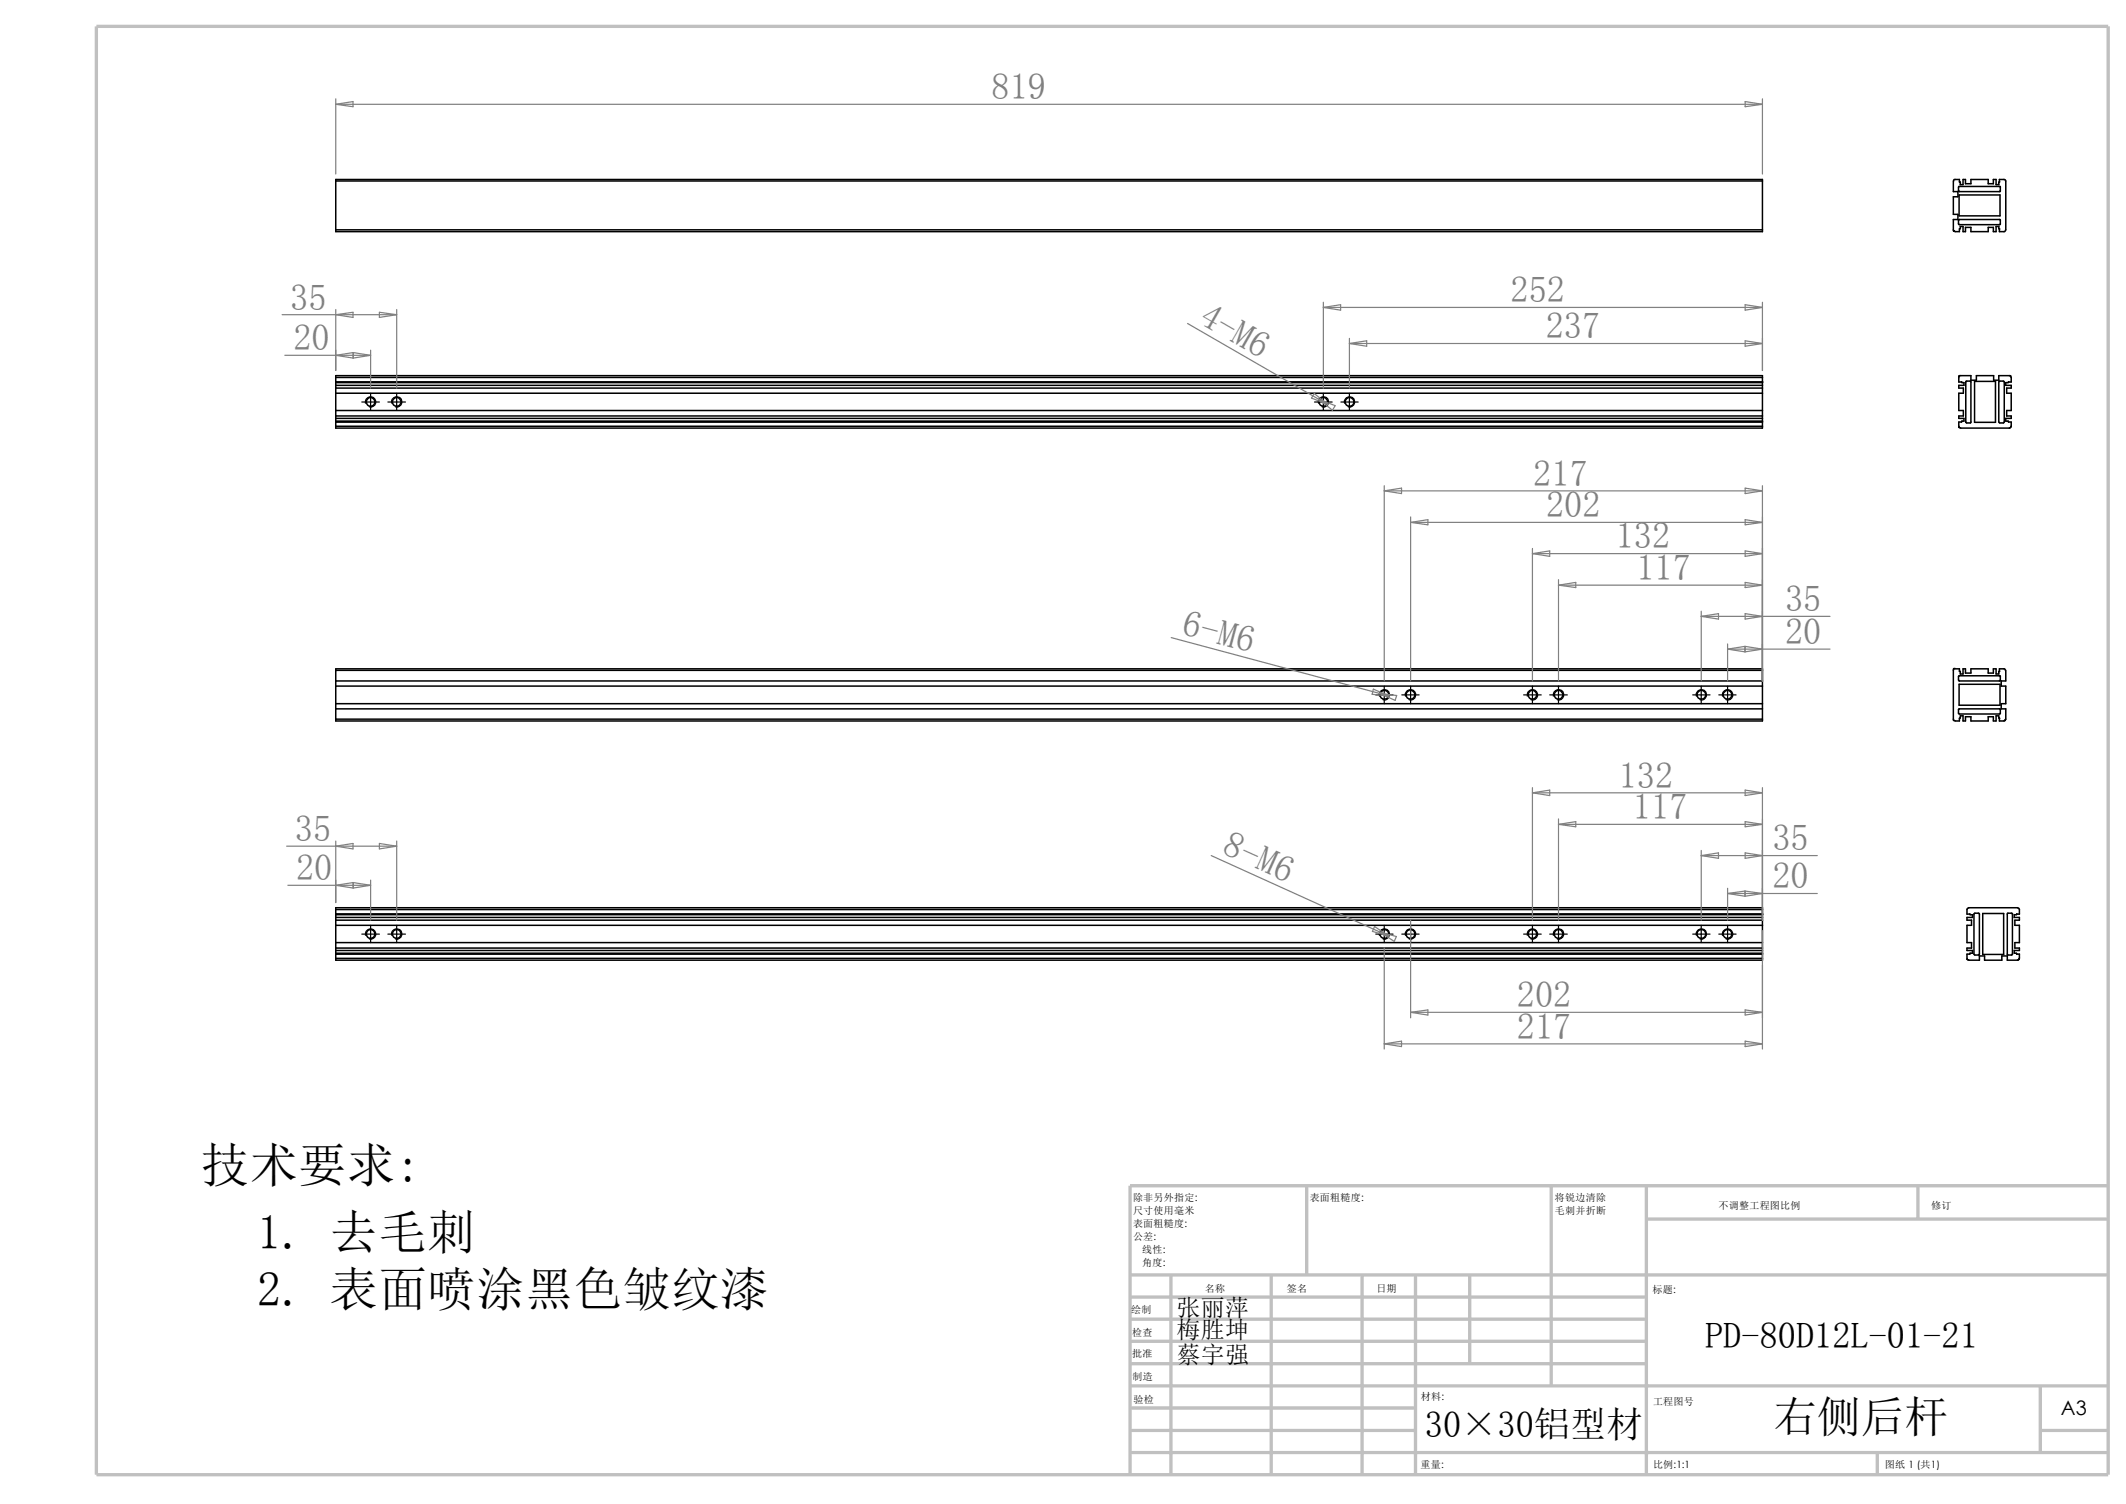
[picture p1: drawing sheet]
<svg xmlns="http://www.w3.org/2000/svg" width="297mm" height="210mm" viewBox="0 0 297 210" stroke-linecap="round" stroke-linejoin="round" font-family="sans-serif">
<g fill="none" stroke="#c0c0c0" stroke-width=".47">
<path d="M13.5 3.7h281v202.2h-281zM157.9 178h136.6M163.6 178v27.9M177.6 178v27.9M182.5 165.6v12.4M190.3 178v27.9M197.7 178v27.9M205.3 178v12.4M216.7 165.6v27.9M230 165.6v40.3M230 170.2h64.5M267.9 165.6v4.6"/>
<path d="M294.5 165.6h-136.6v40.3M157.9 199.7h39.8M157.9 193.5h136.6M157.9 196.6h39.8M157.9 190.4h72.1M157.9 187.3h72.1M157.9 184.2h72.1M157.9 181.1h72.1M285 199.7h9.5M285 193.5v9.3M157.9 202.8h136.6M262.3 202.8v3.1"/>
</g>
<g fill="none" stroke="#000" stroke-width=".21">
<path d="M46.9 25.3v-.2h199.3v.2M46.9 32.1v.2h199.3v-.2M46.9 25.3h199.3M46.9 32.1h199.3M46.9 25.3v6.8M246.2 25.3v6.8M272.9 25.3v1.5h.6v.7h-.6v2.4h.6v.7h-.6v1.6l.2 .1h.6l.2-.7h.3v.7h.4v-.6h.7v.6h2.4v-.6h.8v.6h.3v-.7h.4v.4h.1M272.9 25.3l.1-.2h.7l.2 .7h.3v-.7h.4v.6h.7v-.6h2.4v.6h.8v-.6h.3v.7h.4v-.4h.1M273.6 26h5.8v.7l-5.7 .1-.1-.1zM273.7 30.6h5.7v.7l-5.7 .1-.1-.1v-.6zM273.7 27.2h5.7v2.9h-5.7zM279.3 25.4v-.3h.7l.2 .2v6.8l-.2 .2h-.7v-.3"/>
<path d="M279.3 32h.1M279.3 25.4h.1M46.9 52.7v-.2h199.3v.2M46.9 59.5v.3h199.3v-.3M46.9 53.3v.1M46.9 58.8v.1M46.9 52.7v.6M46.9 53.4v5.4M46.9 58.9v.6M46.9 52.7h199.3M46.9 53.3h199.4M46.9 53.8h199.3"/>
<path d="M46.9 54.2h199.3M46.9 54.9h199.3M46.9 57.3h199.3M46.9 58.4h199.3M46.9 58.1h199.3M46.9 58.9h199.3M46.9 59.5h199.3M46.9 53.4h199.3M46.9 58.8h199.3M246.2 52.7v.7M246.2 58.8v.1M246.2 53.4v5.4"/>
<path d="M246.2 58.9v.6M274 53.3l.1 .1h.3v.4h-.8v.4h.7v.7h-.7v2.4h.7v.8h-.7v.3h.8v.4l-.8 .1v.7l.1 .1 7 .1 .2-.2 .1-.7-.8-.1v-.4h.8v-.3h-.7v-.8h.7v-2.4h-.7v-.7h.7v-.4h-.8v-.4l.8-.1v-.6l-.2-.2h-1.6v.6h-.7v-.6h-2.4v.6h-.8v-.6h-1.6h-.1v.8h.5M274.6 53.3h.7v5.7v.1l-.7-.1zM275.8 53.3h3v5.7h-3zM279.2 53.3l.1-.1h.6l.1 .1v5.6l-.1 .2h-.5l-.2-.2zM46.9 93.6v-.2h199.3v.2M46.9 93.6v6.8M46.9 93.6h199.3M46.9 95.1h199.3M46.9 95.8h199.3M46.9 98.3h199.3M46.9 99h199.3"/>
<path d="M246.2 93.6v6.8M273.1 93.4h.6l.2 .7h.3v-.7h.4v.6h.7v-.6h2.4v.6h.8v-.6h.3v.7h.4v-.3l.1-.1M273.1 93.3l-.2 .1v7.1l.2 .2h.6l.2-.8h.3v.8h.4v-.6h.7v.6h2.4v-.6h.8v.6h.3v-.8h.4v.4h.1M273.6 99.1l.1-.1h5.7v.7h-5.7l-.1-.1zM273.6 94.4h5.8v.6l-5.7 .1-.1-.1zM273.7 95.5h5.7v3h-5.7zM279.3 93.7h.1M280.2 93.6l-.2-.2h-.7v.3M280.2 93.6v1.5h-.6v.7h.6v2.5h-.6v.7h.6v1.4l-.2 .3h-.7v-.4M46.9 100.4v.3h199.3v-.3M46.9 100.4h199.3M279.3 100.3h.1"/>
<path d="M46.9 127v-.3h199.3v.3M46.9 133.8v.3h199.3v-.3M46.9 127.6v.1M46.9 133.1v.1M46.9 127v.6M46.9 127.7v5.4M46.9 133.2v.6M46.9 127h199.3M46.9 127.6h199.4M46.9 128.1h199.3M46.9 128.5h199.3M46.9 129.2h199.3"/>
<path d="M46.9 131.6h199.3M46.9 132.7h199.3M46.9 132.4h199.3M46.9 133.2h199.3M46.9 133.8h199.3M46.9 127.7h199.3M46.9 133.1h199.3M246.2 127v.7M246.2 133.1v.1M246.2 127.7v5.4M246.2 133.2v.6M275.2 127.6v.1h.3v.4h-.7v.4h.6v.7h-.6v2.4h.6v.8h-.6v.3h.7v.4l-.7 .1v.7l.1 .1 1.6 .1v-.6h.7v.6h2.5v-.6h.7v.6h1.5l.2-.2v-.7l-.7-.1v-.4h.7v-.3h-.6v-.8h.6v-2.4h-.6v-.7h.6v-.4h-.7v-.4l.7-.1v-.6l-.1-.2-7-.1-.2 .3v.6h.4"/>
<path d="M275.8 127.6v-.1h.6l.1 .1v5.6l-.1 .1h-.5l-.1-.1zM277 127.6h2.9v5.7h-2.9zM280.5 127.5l.6 .1v5.7h-.1h-.6z"/>
<circle cx="51.8" cy="56.1" r=".6"/>
<circle cx="55.4" cy="56.1" r=".6"/>
<circle cx="184.9" cy="56.1" r=".6"/>
<circle cx="188.5" cy="56.1" r=".61"/>
<circle cx="193.4" cy="97" r=".61"/>
<circle cx="197" cy="97" r=".61"/>
<circle cx="214.1" cy="97" r=".59"/>
<circle cx="217.7" cy="97" r=".6"/>
<circle cx="237.7" cy="97" r=".61"/>
<circle cx="241.3" cy="97" r=".61"/>
<circle cx="51.8" cy="130.4" r=".61"/>
<circle cx="55.4" cy="130.4" r=".61"/>
<circle cx="193.4" cy="130.4" r=".62"/>
<circle cx="197" cy="130.4" r=".62"/>
<circle cx="214.1" cy="130.4" r=".61"/>
<circle cx="217.7" cy="130.4" r=".61"/>
<circle cx="237.7" cy="130.4" r=".62"/>
<circle cx="241.3" cy="130.4" r=".61"/>
</g>
<g fill="none" stroke="#808080" stroke-width=".17">
<path d="M46.9 13.8v10.5M46.9 14.6h199.3M46.9 14.6l2.4-.4v.7zM243.8 14.2l2.4 .4-2.4 .3zM246.2 13.8v10.5M39.4 43.9h16M39.8 49.6h12M46.9 43.2v8.5M46.9 43.9l2.4-.3v.7zM46.9 49.6l2.4-.4v.8zM49.4 49.2l2.4 .4-2.4 .4zM51.8 48.9v5.3"/>
<path d="M53 43.6l2.4 .3-2.4 .4zM55.4 43.2v11M165.9 45.2l18.3 10.6M183.6 54.9l1.9 1.6-2.3-.9zM184.2 55.8l1.3 .7M184.2 55.8l2.3 .8-.4 .7zM184.9 42.2v12M184.9 42.9l2.4-.4v.8zM184.9 42.9h61.3M188.5 48l2.4-.4v.7zM188.5 48h57.7M188.5 47.2v7"/>
<path d="M243.8 42.5l2.4 .4-2.4 .4zM243.8 47.6l2.4 .4-2.4 .3zM246.2 42.2v9.5M193.4 68.5l2.4-.3v.7zM193.4 68.5h52.8M193.4 67.8v27.3M197.1 72.9l2.4-.3v.7zM197.1 72.9h49.1M197.1 72.2v22.9M214.1 77.3l2.4-.4v.8zM214.1 76.6v18.5M214.1 77.3h32.1"/>
<path d="M243.8 68.2l2.4 .3-2.4 .4zM243.8 72.6l2.4 .3-2.4 .4zM243.8 76.9l2.4 .4-2.4 .4zM246.2 67.8v27.3M163.6 89l29.1 7.8M191.9 96.2l2.2 1-2.4-.3zM192.7 96.8l1.4 .4M192.7 96.8l2.4 .3-.2 .7zM217.7 80.9v14.2M217.7 81.7h28.5M217.7 81.7l2.4-.4v.7zM237.7 85.3v9.8"/>
<path d="M237.7 86.1h18M237.7 86.1l2.4-.4v.7zM241.3 90.6l2.5-.3v.7zM241.3 89.9v5.2M241.3 90.6h14.4M243.8 81.3l2.4 .4-2.4 .3zM243.8 85.7l2.4 .4-2.4 .3zM243.8 90.3l2.4 .3-2.4 .4zM40 118.2h15.4M46.9 117.4v8.6M46.9 118.2l2.4-.4v.7zM53 117.8l2.4 .4-2.4 .3z"/>
<path d="M55.4 117.4v11.1M169.2 119.5l23.5 10.6M214.1 110v18.5M214.1 110.7l2.4-.4v.8zM214.1 110.7h32.1M217.7 114.3v14.2M217.7 115.1l2.4-.4v.7zM217.7 115.1h28.5M237.7 118.7v9.8M237.7 119.5l2.4-.4v.7zM237.7 119.5h16.2M243.8 110.3l2.4 .4-2.4 .4z"/>
<path d="M243.8 114.7l2.4 .4-2.4 .3zM243.8 119.1l2.4 .4-2.4 .3zM246.2 110v18.5M40.2 123.6h11.6M46.9 123.6l2.4-.4v.8zM49.4 123.2l2.4 .4-2.4 .4zM51.8 122.9v5.6M192 129.4l2.1 1.3-2.4-.7zM192.7 130.1l1.4 .6M192.7 130.1l2.4 .7-.3 .6zM193.4 132.4v14.1M197.1 128.5v13.6"/>
<path d="M241.3 124v4.5M241.3 124.8l2.5-.4v.7zM241.3 124.8h12.6M243.8 124.4l2.4 .4-2.4 .3zM246.2 129.9v16.6M193.4 145.8l2.4-.4v.7zM193.4 145.8h52.8M197.1 141.4l2.4-.4v.7zM197.1 141.4h49.1M243.8 141l2.4 .4-2.4 .3zM243.8 145.4l2.4 .4-2.4 .3z"/>
</g>
<g fill="none" stroke="#000" stroke-width=".17">
<path d="M50.5 56.1h2.5M51.1 56.3a.73 .73 0 0 1 .6-.9 .73 .73 0 0 1 .8 .7 .73 .73 0 0 1-.9 .7M51.8 54.9v2.4M54.2 56.1h2.4M54.7 56.3a.73 .73 0 0 1 .7-.9 .73 .73 0 0 1 .8 .8 .73 .73 0 0 1-1 .6M55.4 54.9v2.4M183.6 56.1h2.5M184.2 56.3a.73 .73 0 0 1 .6-.9 .73 .73 0 0 1 .8 .8 .73 .73 0 0 1-.9 .6M184.9 54.9v2.4M187.3 56.1h2.4M187.8 56.3a.73 .73 0 0 1 .7-.9 .73 .73 0 0 1 .8 .8 .73 .73 0 0 1-1 .6M188.5 54.9v2.4"/>
<path d="M192.2 97h2.4M192.7 97.2a.73 .73 0 0 1 .6-.9 .73 .73 0 0 1 .8 .8 .73 .73 0 0 1-.9 .6M193.4 95.8v2.5M195.8 97h2.4M196.3 97.2a.73 .73 0 0 1 .7-.9 .73 .73 0 0 1 .8 .8 .73 .73 0 0 1-1 .6M197.1 95.8v2.5M212.9 97h2.4M213.4 97.2a.73 .73 0 0 1 .6-.9 .73 .73 0 0 1 .8 .8 .73 .73 0 0 1-.9 .6M214.1 95.8v2.5M216.5 97h2.4M217 97.2a.74 .74 0 0 1 .6-.9 .74 .74 0 0 1 .8 .7 .74 .74 0 0 1-.8 .7M217.7 95.8v2.5"/>
<path d="M236.5 97h2.4M237 97.2a.73 .73 0 0 1 .6-.9 .73 .73 0 0 1 .8 .8 .73 .73 0 0 1-.9 .6M237.7 95.8v2.5M240.1 97h2.4M240.6 97.2a.73 .73 0 0 1 .7-.9 .73 .73 0 0 1 .8 .8 .73 .73 0 0 1-1 .6M241.3 95.8v2.5M50.5 130.4h2.5M51.1 130.6a.73 .73 0 0 1 .6-.9 .73 .73 0 0 1 .8 .7 .73 .73 0 0 1-.9 .7M51.8 129.2v2.4M54.2 130.4h2.4M54.7 130.6a.73 .73 0 0 1 .7-.9 .73 .73 0 0 1 .8 .8 .73 .73 0 0 1-1 .6M55.4 129.2v2.4"/>
<path d="M192.2 130.4h2.4M192.7 130.6a.73 .73 0 0 1 .6-.9 .73 .73 0 0 1 .8 .8 .73 .73 0 0 1-.9 .6M193.4 129.2v2.4M195.8 130.4h2.4M196.3 130.6a.73 .73 0 0 1 .7-.9 .73 .73 0 0 1 .8 .8 .73 .73 0 0 1-1 .6M197.1 129.2v2.4M212.9 130.4h2.4M213.4 130.6a.73 .73 0 0 1 .6-.9 .73 .73 0 0 1 .8 .8 .73 .73 0 0 1-.9 .6M214.1 129.2v2.4M216.5 130.4h2.4M217 130.6a.74 .74 0 0 1 .6-.9 .74 .74 0 0 1 .8 .7 .74 .74 0 0 1-.8 .7M217.7 129.2v2.4"/>
<path d="M236.5 130.4h2.4M237 130.6a.73 .73 0 0 1 .6-.9 .73 .73 0 0 1 .8 .8 .73 .73 0 0 1-.9 .6M237.7 129.2v2.4M240.1 130.4h2.4M240.6 130.6a.73 .73 0 0 1 .7-.9 .73 .73 0 0 1 .8 .8 .73 .73 0 0 1-1 .6M241.3 129.2v2.4"/>
</g>
<g font-size="6.7">
<text x="28.1" y="165.1">技术要求:</text>
<text x="35.9" y="174.3">1. 去毛刺</text>
<text x="35.9" y="182.4">2. 表面喷涂黑色皱纹漆</text>
</g>
<text font-size="6.1" x="247.8" y="199.9">右侧后杆</text>
<g font-size="5.1" fill="#808080">
<text x="138.5" y="13.8">819</text>
<text x="40.6" y="43.2">35</text>
<text x="167.3" y="45" transform="rotate(30 167.3 45)">4-M6</text>
<text x="211" y="42.2">252</text>
<text x="215.9" y="47.2">237</text>
<text x="41" y="48.9">20</text>
<text x="214.2" y="67.8">217</text>
<text x="216" y="72.2">202</text>
<text x="225.7" y="76.6">132</text>
<text x="228.6" y="81">117</text>
<text x="164.9" y="88.6" transform="rotate(15 164.9 88.6)">6-M6</text>
<text x="249.4" y="89.9">20</text>
<text x="249.4" y="85.3">35</text>
<text x="226.1" y="110">132</text>
<text x="41.2" y="117.4">35</text>
<text x="170.6" y="119.2" transform="rotate(24 170.6 119.2)">8-M6</text>
<text x="228.1" y="114.4">117</text>
<text x="247.6" y="118.7">35</text>
<text x="41.4" y="122.9">20</text>
<text x="247.6" y="124">20</text>
<text x="211.9" y="140.6">202</text>
<text x="211.9" y="145">217</text>
</g>
<g font-size="5.1">
<text x="238.2" y="188.3">PD-80D12L-01-21</text>
<text x="199" y="200.6">30×30铝型材</text>
</g>
<g font-size="3.3">
<text x="164.4" y="183.8">张丽萍</text>
<text x="164.4" y="190.2">蔡宇强</text>
<text x="164.4" y="186.8">梅胜坤</text>
</g>
<text font-size="2.8" x="287.9" y="197.6">A3</text>
<g font-size="1.4">
<text x="158.3" y="167.7">除非另外指定:</text>
<text x="183" y="167.7">表面粗糙度:</text>
<text x="217.2" y="167.6">将锐边清除</text>
<text x="158.3" y="169.5">尺寸使用毫米</text>
<text x="158.3" y="171.4">表面粗糙度:</text>
<text x="158.3" y="173.2">公差:</text>
<text x="217.2" y="169.5">毛刺并折断</text>
<text x="240.1" y="168.7">不调整工程图比例</text>
<text x="269.8" y="168.9">修订</text>
<text x="159.6" y="176.8">角度:</text>
<text x="159.6" y="175">线性:</text>
<text x="158" y="183.4">绘制</text>
<text x="168.3" y="180.4">名称</text>
<text x="179.8" y="180.4">签名</text>
<text x="192.3" y="180.4">日期</text>
<text x="230.8" y="180.6">标题:</text>
<text x="158.2" y="189.5">批准</text>
<text x="158.2" y="186.5">检查</text>
<text x="158.2" y="192.7">制造</text>
<text x="158.4" y="195.9">验检</text>
<text x="198.5" y="195.4">材料:</text>
<text x="230.9" y="196.2">工程图号</text>
<text x="198.5" y="204.9">重量:</text>
<text x="230.9" y="204.9">比例:1:1</text>
<text x="263.3" y="204.9">图纸 1 (共1)</text>
</g>
</svg>
